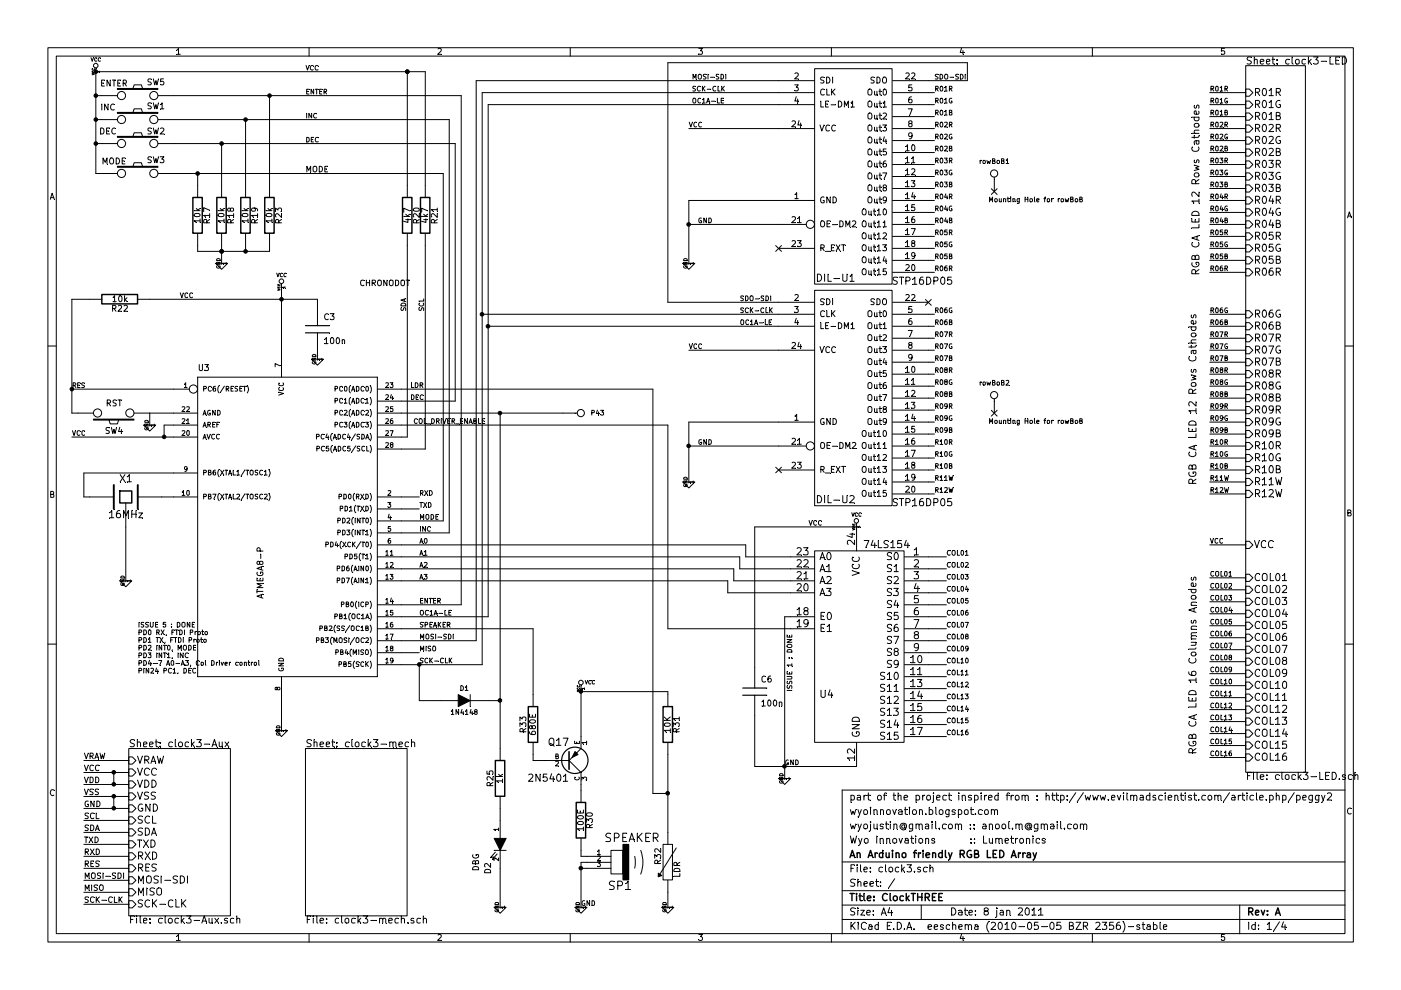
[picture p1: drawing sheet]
EESchema Schematic File Version 2  date 01/10/11 10:45:00
LIBS:clock3
LIBS:power
LIBS:clock3-cache
EELAYER 24  0
EELAYER END
$Descr A4 11700 8267
Sheet 1 4
Title "ClockTHREE"
Date "8 jan 2011"
Rev "A"
Comp "An Arduino friendly RGB LED Array"
Comment1 "Wyo Innovations      :: Lumetronics"
Comment2 "wyojustin@gmail.com :: anool.m@gmail.com"
Comment3 "wyoinnovation.blogspot.com"
Comment4 "part of the project inspired from : http://www.evilmadscientist.com/article.php/peggy2"
$EndDescr
$Sheet
S 2550 6250 850  1400
U 4D28241A
F0 "clock3-mech" 60
F1 "clock3-mech.sch" 60
$EndSheet
Connection ~ 4175 5850
Wire Wire Line
	4075 5850 4175 5850
Wire Wire Line
	3350 5450 3500 5450
Connection ~ 2250 800 
Wire Wire Line
	3850 800  3850 5050
Wire Wire Line
	3850 800  1450 800 
Connection ~ 2050 2100
Wire Wire Line
	2250 2100 1650 2100
Wire Wire Line
	2250 2100 2250 2050
Connection ~ 4850 7250
Wire Wire Line
	4850 7575 4850 7200
Wire Wire Line
	4850 7200 4900 7200
Connection ~ 950  6450
Connection ~ 950  6550
Wire Wire Line
	950  6450 950  6550
Wire Wire Line
	700  7450 1075 7450
Wire Wire Line
	700  7250 1075 7250
Wire Wire Line
	700  7050 1075 7050
Wire Wire Line
	700  6850 1075 6850
Wire Wire Line
	1075 6650 700  6650
Wire Wire Line
	1075 6450 700  6450
Wire Wire Line
	3850 5050 3350 5050
Wire Wire Line
	5750 4025 5750 3525
Wire Wire Line
	5750 3525 6500 3525
Wire Wire Line
	3350 4550 6225 4550
Wire Wire Line
	3350 4750 6125 4750
Wire Wire Line
	6225 4550 6225 4650
Wire Wire Line
	6225 4650 6600 4650
Wire Wire Line
	3800 3350 3800 1200
Wire Wire Line
	3800 3350 3350 3350
Wire Wire Line
	3700 4350 3700 1450
Wire Wire Line
	3700 4350 3350 4350
Wire Wire Line
	1250 2500 2650 2500
Connection ~ 4850 5775
Wire Wire Line
	4850 5775 5575 5775
Wire Wire Line
	5575 5775 5575 5800
Wire Wire Line
	5575 6300 5575 6950
Wire Wire Line
	4850 5750 4850 6150
Wire Wire Line
	4450 6300 4450 6350
Wire Wire Line
	4450 6350 4550 6350
Wire Wire Line
	4850 7100 4850 7150
Wire Wire Line
	4850 7150 4900 7150
Wire Wire Line
	6600 4950 6075 4950
Connection ~ 4025 2625
Wire Wire Line
	6500 2625 4025 2625
Wire Wire Line
	6125 4750 6125 4850
Wire Wire Line
	3350 4150 3500 4150
Connection ~ 1370 3650
Wire Wire Line
	1370 3650 1370 3550
Wire Wire Line
	1370 3550 1450 3550
Wire Wire Line
	6550 6500 6550 5150
Wire Wire Line
	600  3650 1450 3650
Wire Wire Line
	3350 5150 4075 5150
Wire Wire Line
	4075 5150 4075 875 
Wire Wire Line
	3350 5350 3975 5350
Wire Wire Line
	3975 5350 3975 675 
Wire Wire Line
	10400 4025 10100 4025
Wire Wire Line
	10400 3825 10100 3825
Wire Wire Line
	10400 3625 10100 3625
Wire Wire Line
	10400 3425 10100 3425
Wire Wire Line
	10400 3225 10100 3225
Wire Wire Line
	10400 3025 10100 3025
Wire Wire Line
	10400 2825 10100 2825
Wire Wire Line
	10400 2625 10100 2625
Wire Wire Line
	10400 2175 10100 2175
Wire Wire Line
	10400 1975 10100 1975
Wire Wire Line
	10400 1775 10100 1775
Wire Wire Line
	10400 1575 10100 1575
Wire Wire Line
	10400 1375 10100 1375
Wire Wire Line
	10100 1175 10400 1175
Wire Wire Line
	10400 975  10100 975 
Wire Wire Line
	10400 775  10100 775 
Wire Wire Line
	10100 6225 10400 6225
Wire Wire Line
	10100 6025 10400 6025
Wire Wire Line
	10100 5825 10400 5825
Wire Wire Line
	10100 5625 10400 5625
Wire Wire Line
	10100 5425 10400 5425
Wire Wire Line
	10100 5225 10400 5225
Wire Wire Line
	10100 5025 10400 5025
Wire Wire Line
	10100 4825 10400 4825
Wire Wire Line
	2650 2950 2650 3000
Wire Wire Line
	7800 4025 7750 4025
Wire Wire Line
	7800 3825 7750 3825
Wire Wire Line
	7800 3625 7750 3625
Wire Wire Line
	7800 3425 7750 3425
Wire Wire Line
	7800 3225 7750 3225
Wire Wire Line
	7800 3025 7750 3025
Wire Wire Line
	7800 2825 7750 2825
Wire Wire Line
	7800 2625 7750 2625
Wire Wire Line
	7800 2275 7750 2275
Wire Wire Line
	7800 2075 7750 2075
Wire Wire Line
	7800 1875 7750 1875
Wire Wire Line
	7800 1675 7750 1675
Wire Wire Line
	7800 1475 7750 1475
Wire Wire Line
	7800 1275 7750 1275
Wire Wire Line
	7800 1075 7750 1075
Wire Wire Line
	7800 875  7750 875 
Wire Wire Line
	7900 6150 7750 6150
Wire Wire Line
	7900 5950 7750 5950
Wire Wire Line
	7900 5750 7750 5750
Wire Wire Line
	7900 5550 7750 5550
Wire Wire Line
	7900 5350 7750 5350
Wire Wire Line
	7900 5150 7750 5150
Wire Wire Line
	7900 4950 7750 4950
Wire Wire Line
	7900 4750 7750 4750
Wire Wire Line
	3550 2050 3550 3750
Wire Wire Line
	4175 6750 4175 6850
Wire Wire Line
	3975 675  6500 675 
Wire Wire Line
	6500 1075 5750 1075
Connection ~ 5750 3725
Wire Wire Line
	6500 3725 5750 3725
Connection ~ 5750 1875
Wire Wire Line
	6500 1875 5750 1875
Wire Wire Line
	800  1450 800  600 
Wire Wire Line
	1650 1550 1650 1450
Connection ~ 800  600 
Connection ~ 800  1000
Wire Wire Line
	1450 3250 600  3250
Wire Wire Line
	750  2500 600  2500
Wire Wire Line
	800  1000 850  1000
Wire Wire Line
	1450 1000 3750 1000
Wire Wire Line
	3550 1550 3550 600 
Wire Wire Line
	3550 3750 3350 3750
Wire Wire Line
	2350 2950 2350 2400
Wire Wire Line
	750  4150 700  4150
Wire Wire Line
	2350 5850 2350 6100
Connection ~ 2050 1000
Wire Wire Line
	1850 2050 1850 2200
Wire Wire Line
	2050 2100 2050 2050
Wire Wire Line
	1850 1550 1850 1200
Wire Wire Line
	2050 1550 2050 1000
Connection ~ 1850 2100
Connection ~ 1850 1200
Wire Wire Line
	1450 3450 1250 3450
Wire Wire Line
	1250 3450 1250 3550
Wire Wire Line
	1450 4150 1350 4150
Wire Wire Line
	1450 3950 700  3950
Wire Wire Line
	700  3950 700  4150
Connection ~ 2350 2500
Wire Wire Line
	4175 7250 4175 7575
Wire Wire Line
	3350 3650 3400 3650
Wire Wire Line
	3400 3650 3400 2050
Wire Wire Line
	3400 1550 3400 600 
Connection ~ 3400 600 
Wire Wire Line
	3800 1200 1450 1200
Wire Wire Line
	800  1200 850  1200
Wire Wire Line
	600  2500 600  3450
Wire Wire Line
	600  3450 650  3450
Connection ~ 600  3250
Wire Wire Line
	3750 1000 3750 4450
Wire Wire Line
	1650 2100 1650 2050
Connection ~ 1850 2100
Wire Wire Line
	800  1450 850  1450
Connection ~ 800  1200
Wire Wire Line
	3700 1450 1450 1450
Connection ~ 1650 1450
Wire Wire Line
	6500 1675 5750 1675
Wire Wire Line
	5750 2925 6500 2925
Wire Wire Line
	6500 775  4025 775 
Wire Wire Line
	4075 875  6500 875 
Wire Wire Line
	6550 5150 6600 5150
Connection ~ 3400 600 
Wire Wire Line
	3550 600  800  600 
Wire Wire Line
	7900 4650 7750 4650
Wire Wire Line
	7900 4850 7750 4850
Wire Wire Line
	7900 5050 7750 5050
Wire Wire Line
	7900 5250 7750 5250
Wire Wire Line
	7900 5450 7750 5450
Wire Wire Line
	7900 5650 7750 5650
Wire Wire Line
	7900 5850 7750 5850
Wire Wire Line
	7900 6050 7750 6050
Wire Wire Line
	7800 775  7750 775 
Wire Wire Line
	7800 975  7750 975 
Wire Wire Line
	7800 1175 7750 1175
Wire Wire Line
	7800 1375 7750 1375
Wire Wire Line
	7800 1575 7750 1575
Wire Wire Line
	7800 1775 7750 1775
Wire Wire Line
	7800 1975 7750 1975
Wire Wire Line
	7800 2175 7750 2175
Wire Wire Line
	7800 2725 7750 2725
Wire Wire Line
	7800 2925 7750 2925
Wire Wire Line
	7800 3125 7750 3125
Wire Wire Line
	7800 3325 7750 3325
Wire Wire Line
	7800 3525 7750 3525
Wire Wire Line
	7800 3725 7750 3725
Wire Wire Line
	7800 3925 7750 3925
Wire Wire Line
	7800 4125 7750 4125
Wire Wire Line
	2650 2500 2650 2550
Wire Wire Line
	10100 4550 10400 4550
Wire Wire Line
	10100 4925 10400 4925
Wire Wire Line
	10100 5125 10400 5125
Wire Wire Line
	10100 5325 10400 5325
Wire Wire Line
	10100 5525 10400 5525
Wire Wire Line
	10100 5725 10400 5725
Wire Wire Line
	10100 5925 10400 5925
Wire Wire Line
	10100 6125 10400 6125
Wire Wire Line
	10100 6325 10400 6325
Wire Wire Line
	10400 875  10100 875 
Wire Wire Line
	10400 1075 10100 1075
Wire Wire Line
	10400 1275 10100 1275
Wire Wire Line
	10400 1475 10100 1475
Wire Wire Line
	10400 1675 10100 1675
Wire Wire Line
	10400 1875 10100 1875
Wire Wire Line
	10400 2075 10100 2075
Wire Wire Line
	10400 2275 10100 2275
Wire Wire Line
	10400 2725 10100 2725
Wire Wire Line
	10400 2925 10100 2925
Wire Wire Line
	10400 3125 10100 3125
Wire Wire Line
	10400 3325 10100 3325
Wire Wire Line
	10400 3525 10100 3525
Wire Wire Line
	10400 3725 10100 3725
Wire Wire Line
	10400 3925 10100 3925
Wire Wire Line
	10400 4125 10100 4125
Wire Wire Line
	4025 775  4025 5550
Wire Wire Line
	4025 5550 3350 5550
Wire Wire Line
	7150 4400 6300 4400
Wire Wire Line
	6300 4400 6300 5575
Wire Wire Line
	6300 5975 6300 6400
Wire Wire Line
	6300 6400 7150 6400
Connection ~ 6550 6400
Wire Wire Line
	1050 4850 1050 4400
Wire Wire Line
	3350 4250 3500 4250
Wire Wire Line
	6075 4950 6075 4850
Wire Wire Line
	6500 2525 5575 2525
Wire Wire Line
	5575 2525 5575 525 
Wire Wire Line
	5575 525  8075 525 
Wire Wire Line
	8075 525  8075 675 
Wire Wire Line
	8075 675  7750 675 
Wire Wire Line
	6500 2725 4075 2725
Connection ~ 4075 2725
Wire Wire Line
	6125 4850 6600 4850
Wire Wire Line
	4900 7250 4850 7250
Wire Wire Line
	4850 6600 4850 6550
Wire Wire Line
	3350 5250 4450 5250
Wire Wire Line
	4450 5250 4450 5800
Wire Wire Line
	5575 7450 5575 7575
Wire Wire Line
	3350 3250 5450 3250
Wire Wire Line
	5450 3250 5450 6625
Wire Wire Line
	5450 6625 5575 6625
Connection ~ 5575 6625
Wire Wire Line
	3750 4450 3350 4450
Wire Wire Line
	6600 4750 6175 4750
Wire Wire Line
	6175 4750 6175 4650
Wire Wire Line
	6075 4850 3350 4850
Wire Wire Line
	6175 4650 3350 4650
Wire Wire Line
	6600 5250 5575 5250
Wire Wire Line
	5575 5250 5575 3550
Wire Wire Line
	5575 3550 3350 3550
Wire Wire Line
	5750 1675 5750 2200
Wire Wire Line
	4700 3450 3350 3450
Wire Wire Line
	700  6350 1075 6350
Wire Wire Line
	1075 6550 700  6550
Wire Wire Line
	1075 6750 700  6750
Wire Wire Line
	700  6950 1075 6950
Wire Wire Line
	700  7150 1075 7150
Wire Wire Line
	700  7350 1075 7350
Wire Wire Line
	700  7550 1075 7550
Wire Wire Line
	950  6750 950  6650
Connection ~ 950  6750
Connection ~ 950  6650
Wire Wire Line
	850  800  800  800 
Connection ~ 800  800 
Wire Wire Line
	2250 1550 2250 800 
Wire Wire Line
	4175 6250 4175 3450
Connection ~ 4175 3450
Wire Wire Line
	3675 5850 3500 5850
Wire Wire Line
	3500 5850 3500 5550
Connection ~ 3500 5550
$Comp
L DIODE D1
U 1 1
P 3875 5850
F 0 "D1" H 3875 5950 40  0000 C CNN
F 1 "1N4148" H 3875 5750 40  0000 C CNN
F 2 "diode_do35" H 3875 5850 60  0001 C CNN
	1    3875 5850
	1    0    0    -1  
$EndComp
Text Notes 8250 1700 0    40   ~ 0
Mounting Hole for rowBoB
Text Notes 8250 3550 0    40   ~ 0
Mounting Hole for rowBoB
NoConn ~ 8300 3450
NoConn ~ 8300 1600
$Comp
L CONN_1 rowBoB1
U 1 1
P 8300 1450
F 0 "rowBoB1" V 8380 1450 40  0000 L CNN
F 1 "CONN_1" H 8300 1505 30  0001 C CNN
F 2 "vite_3mm" H 8300 1450 60  0001 C CNN
	1    8300 1450
	0    -1   -1   0   
$EndComp
$Comp
L CONN_1 rowBoB2
U 1 1
P 8300 3300
F 0 "rowBoB2" V 8380 3300 40  0000 L CNN
F 1 "CONN_1" H 8300 3355 30  0001 C CNN
F 2 "vite_3mm" H 8300 3300 60  0001 C CNN
	1    8300 3300
	0    -1   -1   0   
$EndComp
Text Label 2550 800  0    40   ~ 0
ENTER
Text Label 3500 5050 0    40   ~ 0
ENTER
$Comp
L R R23
U 1 1
P 2250 1800
F 0 "R23" V 2330 1800 50  0000 C CNN
F 1 "10k" V 2250 1800 50  0000 C CNN
F 2 "RC03" H 2250 1800 60  0001 C CNN
	1    2250 1800
	1    0    0    -1  
$EndComp
$Comp
L SW_PUSH SW5
U 1 1
P 1150 800
F 0 "SW5" H 1300 910 50  0000 C CNN
F 1 "ENTER" H 950 900 50  0000 C CNN
F 2 "SW_PB_V" H 1150 800 60  0001 C CNN
	1    1150 800 
	1    0    0    -1  
$EndComp
Text Label 3500 5250 0    40   ~ 0
SPEAKER
Text Label 3425 3250 0    40   ~ 0
LDR
NoConn ~ 6500 3925
NoConn ~ 6500 2075
Text Notes 6625 5775 1    40   ~ 8
ISSUE 1 : DONE
Text Label 3450 3550 0    40   ~ 0
COL_DRIVER_ENABLE
Text Label 3500 4550 0    40   ~ 0
A0
Text Label 3500 4650 0    40   ~ 0
A1
Text Notes 1150 5250 0    40   ~ 8
ISSUE 5 : DONE\nPD0 RX, FTDI Proto\nPD1 TX, FTDI Proto\nPD2 INT0, MODE\nPD3 INT1, INC\nPD4-7 A0-A3, Col Driver control\nPIN24 PC1, DEC
Text Notes 10000 4050 1    60   ~ 0
RGB CA LED 12 Rows Cathodes
$Comp
L CONN_1 P43
U 1 1
P 4850 3450
F 0 "P43" H 4930 3450 40  0000 L CNN
F 1 "CONN_1" H 4850 3505 30  0001 C CNN
F 2 "Pad01" H 4850 3450 60  0001 C CNN
	1    4850 3450
	1    0    0    -1  
$EndComp
$Comp
L GND #PWR01
U 1 1
P 5575 7575
F 0 "#PWR01" H 5575 7575 30  0001 C CNN
F 1 "GND" H 5575 7505 30  0001 C CNN
	1    5575 7575
	1    0    0    -1  
$EndComp
$Comp
L VCC #PWR02
U 1 1
P 4850 5750
F 0 "#PWR02" H 4850 5850 30  0001 C CNN
F 1 "VCC" H 4925 5800 30  0000 C CNN
	1    4850 5750
	1    0    0    -1  
$EndComp
$Comp
L R R33
U 1 1
P 4450 6050
F 0 "R33" V 4530 6050 50  0000 C CNN
F 1 "680E" V 4450 6050 50  0000 C CNN
F 2 "RC03" H 4450 6050 60  0001 C CNN
	1    4450 6050
	-1   0    0    1   
$EndComp
$Comp
L PNP Q17
U 1 1
P 4750 6350
F 0 "Q17" H 4750 6200 60  0000 R CNN
F 1 "2N5401" H 4750 6500 60  0000 R CNN
F 2 "to92_2N5401" H 4750 6350 60  0001 C CNN
	1    4750 6350
	1    0    0    1   
$EndComp
$Comp
L GND #PWR03
U 1 1
P 5750 4025
F 0 "#PWR03" H 5750 4025 30  0001 C CNN
F 1 "GND" H 5750 3955 30  0001 C CNN
	1    5750 4025
	1    0    0    -1  
$EndComp
Text Label 6175 2525 0    40   ~ 0
SDO-SDI
Text Label 7800 675  0    40   ~ 0
SDO-SDI
Text Label 5825 3725 0    40   ~ 0
GND
Text Label 6175 2625 0    40   ~ 0
SCK-CLK
Text Label 6175 2725 0    40   ~ 0
OC1A-LE
Text Label 5775 875  0    40   ~ 0
OC1A-LE
Text Label 5775 775  0    40   ~ 0
SCK-CLK
Text Label 5775 675  0    40   ~ 0
MOSI-SDI
$Comp
L STP16DP05 DIL-U2
U 1 1
P 7150 3325
F 0 "DIL-U2" H 6975 2475 60  0000 C CNN
F 1 "STP16DP05" H 7700 2450 60  0000 C CNN
F 2 "SCK-24_600_ELL" H 7150 3325 60  0001 C CNN
	1    7150 3325
	1    0    0    -1  
$EndComp
$Comp
L STP16DP05 DIL-U1
U 1 1
P 7150 1475
F 0 "DIL-U1" H 6975 625 60  0000 C CNN
F 1 "STP16DP05" H 7700 600 60  0000 C CNN
F 2 "SCK-24_600_ELL" H 7150 1475 60  0001 C CNN
	1    7150 1475
	1    0    0    -1  
$EndComp
$Comp
L R R31
U 1 1
P 5575 6050
F 0 "R31" V 5500 6050 50  0000 C CNN
F 1 "10K" V 5575 6050 50  0000 C CNN
F 2 "RC03" H 5575 6050 60  0001 C CNN
	1    5575 6050
	-1   0    0    1   
$EndComp
$Comp
L RVAR R32
U 1 1
P 5575 7200
F 0 "R32" V 5655 7150 50  0000 C CNN
F 1 "LDR" V 5495 7260 50  0000 C CNN
F 2 "pin_strip_2" H 5575 7200 60  0001 C CNN
	1    5575 7200
	-1   0    0    1   
$EndComp
$Comp
L VCC #PWR04
U 1 1
P 7150 4400
F 0 "#PWR04" H 7150 4500 30  0001 C CNN
F 1 "VCC" H 7150 4500 30  0000 C CNN
	1    7150 4400
	1    0    0    -1  
$EndComp
Text Label 4850 7575 0    40   ~ 0
GND
$Comp
L GND #PWR05
U 1 1
P 4850 7575
F 0 "#PWR05" H 4850 7575 30  0001 C CNN
F 1 "GND" H 4850 7505 30  0001 C CNN
	1    4850 7575
	1    0    0    -1  
$EndComp
$Comp
L R R30
U 1 1
P 4850 6850
F 0 "R30" V 4775 6850 50  0000 C CNN
F 1 "100E" V 4850 6850 50  0000 C CNN
F 2 "RC03" H 4850 6850 60  0001 C CNN
	1    4850 6850
	-1   0    0    1   
$EndComp
$Comp
L SPEAKER SP1
U 1 1
P 5200 7200
F 0 "SP1" H 5175 7000 70  0000 C CNN
F 1 "SPEAKER" H 5275 7400 70  0000 C CNN
F 2 "SPEAKER" H 5200 7200 60  0001 C CNN
	1    5200 7200
	1    0    0    -1  
$EndComp
Text Label 600  3650 0    40   ~ 0
VCC
Text Label 1500 2500 0    40   ~ 0
VCC
Text Label 6550 6400 0    40   ~ 0
GND
Text Label 5825 1875 0    40   ~ 0
GND
Text Label 5750 2925 0    40   ~ 0
VCC
Text Label 5750 1075 0    40   ~ 0
VCC
Text Label 6750 4400 0    40   ~ 0
VCC
Text Label 3500 4850 0    40   ~ 0
A3
Text Label 3500 4750 0    40   ~ 0
A2
Text Label 3500 4350 0    40   ~ 0
MODE
Text Label 10100 4125 0    40   ~ 0
R12W
Text Label 10100 4025 0    40   ~ 0
R11W
Text Label 10100 3925 0    40   ~ 0
R10B
Text Label 10100 3825 0    40   ~ 0
R10G
Text Label 10100 3725 0    40   ~ 0
R10R
Text Label 10100 3625 0    40   ~ 0
R09B
Text Label 10100 3525 0    40   ~ 0
R09G
Text Label 10100 3425 0    40   ~ 0
R09R
Text Label 10100 3325 0    40   ~ 0
R08B
Text Label 10100 3225 0    40   ~ 0
R08G
Text Label 10100 3125 0    40   ~ 0
R08R
Text Label 10100 3025 0    40   ~ 0
R07B
Text Label 10100 2925 0    40   ~ 0
R07G
Text Label 10100 2825 0    40   ~ 0
R07R
Text Label 10100 2725 0    40   ~ 0
R06B
Text Label 10100 2625 0    40   ~ 0
R06G
Text Label 10100 2275 0    40   ~ 0
R06R
Text Label 10100 2175 0    40   ~ 0
R05B
Text Label 10100 2075 0    40   ~ 0
R05G
Text Label 10100 1975 0    40   ~ 0
R05R
Text Label 10100 1875 0    40   ~ 0
R04B
Text Label 10100 1775 0    40   ~ 0
R04G
Text Label 10100 1675 0    40   ~ 0
R04R
Text Label 10100 1575 0    40   ~ 0
R03B
Text Label 10100 1475 0    40   ~ 0
R03G
Text Label 10100 1375 0    40   ~ 0
R03R
Text Label 10100 1275 0    40   ~ 0
R02B
Text Label 10100 1175 0    40   ~ 0
R02G
Text Label 10100 1075 0    40   ~ 0
R02R
Text Label 10100 975  0    40   ~ 0
R01B
Text Label 10100 875  0    40   ~ 0
R01G
Text Label 10100 775  0    40   ~ 0
R01R
Text Label 10100 6325 0    40   ~ 0
COL16
Text Label 10100 6225 0    40   ~ 0
COL15
Text Label 10100 6125 0    40   ~ 0
COL14
Text Label 10100 6025 0    40   ~ 0
COL13
Text Label 10100 5925 0    40   ~ 0
COL12
Text Label 10100 5825 0    40   ~ 0
COL11
Text Label 10100 5725 0    40   ~ 0
COL10
Text Label 10100 5625 0    40   ~ 0
COL09
Text Label 10100 5525 0    40   ~ 0
COL08
Text Label 10100 5425 0    40   ~ 0
COL07
Text Label 10100 5325 0    40   ~ 0
COL06
Text Label 10100 5225 0    40   ~ 0
COL05
Text Label 10100 5125 0    40   ~ 0
COL04
Text Label 10100 5025 0    40   ~ 0
COL03
Text Label 10100 4925 0    40   ~ 0
COL02
Text Label 10100 4825 0    40   ~ 0
COL01
Text Label 10100 4550 0    40   ~ 0
VCC
$Sheet
S 10400 550  500  5900
U 4C134896
F0 "clock3-LED" 60
F1 "clock3-LED.sch" 60
F2 "VCC" I L 10400 4550 60 
F3 "R12W" I L 10400 4125 60 
F4 "R11W" I L 10400 4025 60 
F5 "R10B" I L 10400 3925 60 
F6 "R10G" I L 10400 3825 60 
F7 "R10R" I L 10400 3725 60 
F8 "R09B" I L 10400 3625 60 
F9 "R09G" I L 10400 3525 60 
F10 "R09R" I L 10400 3425 60 
F11 "R08B" I L 10400 3325 60 
F12 "R08G" I L 10400 3225 60 
F13 "R08R" I L 10400 3125 60 
F14 "R07B" I L 10400 3025 60 
F15 "R07G" I L 10400 2925 60 
F16 "R07R" I L 10400 2825 60 
F17 "R06B" I L 10400 2725 60 
F18 "R06G" I L 10400 2625 60 
F19 "R06R" I L 10400 2275 60 
F20 "R05B" I L 10400 2175 60 
F21 "R05G" I L 10400 2075 60 
F22 "R05R" I L 10400 1975 60 
F23 "R04B" I L 10400 1875 60 
F24 "R04G" I L 10400 1775 60 
F25 "R04R" I L 10400 1675 60 
F26 "R03B" I L 10400 1575 60 
F27 "R03G" I L 10400 1475 60 
F28 "R03R" I L 10400 1375 60 
F29 "R02B" I L 10400 1275 60 
F30 "R02G" I L 10400 1175 60 
F31 "R02R" I L 10400 1075 60 
F32 "R01B" I L 10400 975 60 
F33 "R01G" I L 10400 875 60 
F34 "R01R" I L 10400 775 60 
F35 "COL16" I L 10400 6325 60 
F36 "COL15" I L 10400 6225 60 
F37 "COL14" I L 10400 6125 60 
F38 "COL13" I L 10400 6025 60 
F39 "COL12" I L 10400 5925 60 
F40 "COL11" I L 10400 5825 60 
F41 "COL10" I L 10400 5725 60 
F42 "COL09" I L 10400 5625 60 
F43 "COL08" I L 10400 5525 60 
F44 "COL07" I L 10400 5425 60 
F45 "COL06" I L 10400 5325 60 
F46 "COL05" I L 10400 5225 60 
F47 "COL04" I L 10400 5125 60 
F48 "COL03" I L 10400 5025 60 
F49 "COL02" I L 10400 4925 60 
F50 "COL01" I L 10400 4825 60 
$EndSheet
$Comp
L GND #PWR06
U 1 1
P 2650 3000
F 0 "#PWR06" H 2650 3000 30  0001 C CNN
F 1 "GND" H 2650 2930 30  0001 C CNN
	1    2650 3000
	1    0    0    -1  
$EndComp
$Comp
L C C3
U 1 1
P 2650 2750
F 0 "C3" H 2700 2850 50  0000 L CNN
F 1 "100n" H 2700 2650 50  0000 L CNN
F 2 "C2" H 2650 2750 60  0001 C CNN
	1    2650 2750
	1    0    0    -1  
$EndComp
NoConn ~ 7750 2525
Text Label 7800 4125 0    40   ~ 0
R12W
Text Label 7800 4025 0    40   ~ 0
R11W
Text Label 7800 3925 0    40   ~ 0
R10B
Text Label 7800 3825 0    40   ~ 0
R10G
Text Label 7800 3725 0    40   ~ 0
R10R
Text Label 7800 3625 0    40   ~ 0
R09B
Text Label 7800 3525 0    40   ~ 0
R09G
Text Label 7800 3425 0    40   ~ 0
R09R
Text Label 7800 3325 0    40   ~ 0
R08B
Text Label 7800 3225 0    40   ~ 0
R08G
Text Label 7800 3125 0    40   ~ 0
R08R
Text Label 7800 3025 0    40   ~ 0
R07B
Text Label 7800 2925 0    40   ~ 0
R07G
Text Label 7800 2825 0    40   ~ 0
R07R
Text Label 7800 2725 0    40   ~ 0
R06B
Text Label 7800 2625 0    40   ~ 0
R06G
Text Label 7800 2275 0    40   ~ 0
R06R
Text Label 7800 2175 0    40   ~ 0
R05B
Text Label 7800 2075 0    40   ~ 0
R05G
Text Label 7800 1975 0    40   ~ 0
R05R
Text Label 7800 1875 0    40   ~ 0
R04B
Text Label 7800 1775 0    40   ~ 0
R04G
Text Label 7800 1675 0    40   ~ 0
R04R
Text Label 7800 1575 0    40   ~ 0
R03B
Text Label 7800 1475 0    40   ~ 0
R03G
Text Label 7800 1375 0    40   ~ 0
R03R
Text Label 7800 1275 0    40   ~ 0
R02B
Text Label 7800 1175 0    40   ~ 0
R02G
Text Label 7800 1075 0    40   ~ 0
R02R
Text Label 7800 975  0    40   ~ 0
R01B
Text Label 7800 875  0    40   ~ 0
R01G
Text Label 7800 775  0    40   ~ 0
R01R
Text Label 7900 6150 0    40   ~ 0
COL16
Text Label 7900 6050 0    40   ~ 0
COL15
Text Label 7900 5950 0    40   ~ 0
COL14
Text Label 7900 5850 0    40   ~ 0
COL13
Text Label 7900 5750 0    40   ~ 0
COL12
Text Label 7900 5650 0    40   ~ 0
COL11
Text Label 7900 5550 0    40   ~ 0
COL10
Text Label 7900 5450 0    40   ~ 0
COL09
Text Label 7900 5350 0    40   ~ 0
COL08
Text Label 7900 5250 0    40   ~ 0
COL07
Text Label 7900 5150 0    40   ~ 0
COL06
Text Label 7900 5050 0    40   ~ 0
COL05
Text Label 7900 4950 0    40   ~ 0
COL04
Text Label 7900 4850 0    40   ~ 0
COL03
Text Label 7900 4750 0    40   ~ 0
COL02
Text Label 7900 4650 0    40   ~ 0
COL01
Text Label 3500 5150 0    40   ~ 0
OC1A-LE
Text Label 700  7250 0    47   ~ 0
RES
Text Label 700  7050 0    47   ~ 0
TXD
Text Label 700  7150 0    47   ~ 0
RXD
Text Label 700  7350 0    47   ~ 0
MOSI-SDI
Text Label 700  7450 0    47   ~ 0
MISO
Text Label 700  6550 0    47   ~ 0
VDD
Text Label 700  6450 0    47   ~ 0
VCC
Text Label 3500 5350 0    40   ~ 0
MOSI-SDI
Text Label 3500 5450 0    40   ~ 0
MISO
$Comp
L C C6
U 1 1
P 6300 5775
F 0 "C6" H 6350 5875 50  0000 L CNN
F 1 "100n" H 6350 5675 50  0000 L CNN
F 2 "C2" H 6300 5775 60  0001 C CNN
	1    6300 5775
	1    0    0    -1  
$EndComp
$Comp
L GND #PWR07
U 1 1
P 6550 6500
F 0 "#PWR07" H 6550 6500 30  0001 C CNN
F 1 "GND" H 6550 6430 30  0001 C CNN
	1    6550 6500
	1    0    0    -1  
$EndComp
$Comp
L GND #PWR08
U 1 1
P 5750 2200
F 0 "#PWR08" H 5750 2200 30  0001 C CNN
F 1 "GND" H 5750 2130 30  0001 C CNN
	1    5750 2200
	1    0    0    -1  
$EndComp
Text Notes 10000 6300 1    60   ~ 0
RGB CA LED 16 Columns Anodes
Text Notes 10025 2300 1    60   ~ 0
RGB CA LED 12 Rows Cathodes
$Comp
L 74LS154 U4
U 1 1
P 7150 5450
F 0 "U4" H 6900 5100 60  0000 C CNN
F 1 "74LS154" H 7400 6350 60  0000 C CNN
F 2 "DIP-24__600_ELL" H 7150 5450 60  0001 C CNN
	1    7150 5450
	1    0    0    -1  
$EndComp
Text Label 600  3250 0    39   ~ 0
RES
Text Label 2550 1450 0    47   ~ 0
MODE
$Comp
L R R17
U 1 1
P 1650 1800
F 0 "R17" V 1730 1800 50  0000 C CNN
F 1 "10k" V 1650 1800 50  0000 C CNN
F 2 "RC03" H 1650 1800 60  0001 C CNN
	1    1650 1800
	1    0    0    -1  
$EndComp
Text Label 3425 3350 0    39   ~ 0
DEC
Text Label 3500 4450 0    39   ~ 0
INC
$Comp
L SW_PUSH SW3
U 1 1
P 1150 1450
F 0 "SW3" H 1300 1560 50  0000 C CNN
F 1 "MODE" H 950 1550 50  0000 C CNN
F 2 "SW_PB_V" H 1150 1450 60  0001 C CNN
	1    1150 1450
	1    0    0    -1  
$EndComp
$Comp
L SW_PUSH SW4
U 1 1
P 950 3450
F 0 "SW4" H 950 3600 50  0000 C CNN
F 1 "RST" H 950 3370 50  0000 C CNN
F 2 "SW_PB_V" H 950 3450 60  0001 C CNN
	1    950  3450
	-1   0    0    1   
$EndComp
$Comp
L SW_PUSH SW2
U 1 1
P 1150 1200
F 0 "SW2" H 1300 1300 50  0000 C CNN
F 1 "DEC" H 900 1300 50  0000 C CNN
F 2 "SW_PB_V" H 1150 1200 60  0001 C CNN
	1    1150 1200
	1    0    0    -1  
$EndComp
$Comp
L SW_PUSH SW1
U 1 1
P 1150 1000
F 0 "SW1" H 1300 1110 50  0000 C CNN
F 1 "INC" H 900 1100 50  0000 C CNN
F 2 "SW_PB_V" H 1150 1000 60  0001 C CNN
	1    1150 1000
	1    0    0    -1  
$EndComp
Text Label 2550 600  0    39   ~ 0
VCC
$Comp
L R R20
U 1 1
P 3400 1800
F 0 "R20" V 3480 1800 50  0000 C CNN
F 1 "4k7" V 3400 1800 50  0000 C CNN
F 2 "RC03" H 3400 1800 60  0001 C CNN
	1    3400 1800
	1    0    0    -1  
$EndComp
$Comp
L R R21
U 1 1
P 3550 1800
F 0 "R21" V 3630 1800 50  0000 C CNN
F 1 "4k7" V 3550 1800 50  0000 C CNN
F 2 "RC03" H 3550 1800 60  0001 C CNN
	1    3550 1800
	1    0    0    -1  
$EndComp
Text Label 700  6950 0    47   ~ 0
SDA
Text Label 700  6850 0    47   ~ 0
SCL
Text Notes 3000 2400 0    47   ~ 0
CHRONODOT
Text Label 3400 2600 1    39   ~ 0
SDA
Text Label 3550 2600 1    39   ~ 0
SCL
Text Label 700  6350 0    47   ~ 0
VRAW
Text Label 700  6650 0    47   ~ 0
VSS
Text Label 700  6750 0    47   ~ 0
GND
Text Label 700  7550 0    47   ~ 0
SCK-CLK
Text Label 3500 4250 0    39   ~ 0
TXD
Text Label 3500 4150 0    39   ~ 0
RXD
Text Label 3500 5550 0    40   ~ 0
SCK-CLK
$Sheet
S 1075 6250 850  1400
U 4B3F1092
F0 "clock3-Aux" 60
F1 "clock3-Aux.sch" 60
F2 "GND" I L 1075 6750 60 
F3 "VSS" I L 1075 6650 60 
F4 "SCL" I L 1075 6850 60 
F5 "SDA" I L 1075 6950 60 
F6 "MISO" I L 1075 7450 60 
F7 "RXD" I L 1075 7150 60 
F8 "TXD" I L 1075 7050 60 
F9 "RES" I L 1075 7250 60 
F10 "VDD" I L 1075 6550 60 
F11 "VCC" I L 1075 6450 60 
F12 "VRAW" I L 1075 6350 60 
F13 "SCK-CLK" I L 1075 7550 60 
F14 "MOSI-SDI" I L 1075 7350 60 
$EndSheet
Text Label 2550 1000 0    39   ~ 0
INC
Text Label 2550 1200 0    39   ~ 0
DEC
$Comp
L GND #PWR09
U 1 1
P 2350 6100
F 0 "#PWR09" H 2350 6100 30  0001 C CNN
F 1 "GND" H 2350 6030 30  0001 C CNN
	1    2350 6100
	1    0    0    -1  
$EndComp
$Comp
L GND #PWR010
U 1 1
P 4175 7575
F 0 "#PWR010" H 4175 7575 30  0001 C CNN
F 1 "GND" H 4175 7505 30  0001 C CNN
	1    4175 7575
	1    0    0    -1  
$EndComp
$Comp
L VCC #PWR011
U 1 1
P 2350 2400
F 0 "#PWR011" H 2350 2500 30  0001 C CNN
F 1 "VCC" H 2350 2500 30  0000 C CNN
	1    2350 2400
	1    0    0    -1  
$EndComp
$Comp
L GND #PWR012
U 1 1
P 1250 3550
F 0 "#PWR012" H 1250 3550 30  0001 C CNN
F 1 "GND" H 1250 3480 30  0001 C CNN
	1    1250 3550
	1    0    0    -1  
$EndComp
$Comp
L GND #PWR013
U 1 1
P 1050 4850
F 0 "#PWR013" H 1050 4850 30  0001 C CNN
F 1 "GND" H 1050 4780 30  0001 C CNN
	1    1050 4850
	1    0    0    -1  
$EndComp
$Comp
L VCC #PWR014
U 1 1
P 800 600
F 0 "#PWR014" H 800 700 30  0001 C CNN
F 1 "VCC" H 800 700 30  0000 C CNN
	1    800  600 
	1    0    0    -1  
$EndComp
$Comp
L GND #PWR015
U 1 1
P 1850 2200
F 0 "#PWR015" H 1850 2200 30  0001 C CNN
F 1 "GND" H 1850 2130 30  0001 C CNN
	1    1850 2200
	1    0    0    -1  
$EndComp
$Comp
L R R19
U 1 1
P 2050 1800
F 0 "R19" V 2130 1800 50  0000 C CNN
F 1 "10k" V 2050 1800 50  0000 C CNN
F 2 "RC03" H 2050 1800 60  0001 C CNN
	1    2050 1800
	1    0    0    -1  
$EndComp
$Comp
L R R18
U 1 1
P 1850 1800
F 0 "R18" V 1930 1800 50  0000 C CNN
F 1 "10k" V 1850 1800 50  0000 C CNN
F 2 "RC03" H 1850 1800 60  0001 C CNN
	1    1850 1800
	1    0    0    -1  
$EndComp
$Comp
L LED D2
U 1 1
P 4175 7050
F 0 "D2" H 4375 6950 50  0000 C CNN
F 1 "DBG" H 4325 6850 50  0000 C CNN
F 2 "led_5mm_blue" H 4175 7050 60  0001 C CNN
	1    4175 7050
	0    1    1    0   
$EndComp
$Comp
L R R25
U 1 1
P 4175 6500
F 0 "R25" V 4255 6500 50  0000 C CNN
F 1 "1k" V 4175 6500 50  0000 C CNN
F 2 "RC03" H 4175 6500 60  0001 C CNN
	1    4175 6500
	-1   0    0    1   
$EndComp
$Comp
L R R22
U 1 1
P 1000 2500
F 0 "R22" V 1080 2500 50  0000 C CNN
F 1 "10k" V 1000 2500 50  0000 C CNN
F 2 "RC03" H 1000 2500 60  0001 C CNN
	1    1000 2500
	0    1    1    0   
$EndComp
$Comp
L CRYSTAL X1
U 1 1
P 1050 4150
F 0 "X1" H 1050 4300 60  0000 C CNN
F 1 "16MHz" H 1050 4000 60  0000 C CNN
F 2 "XTAL" H 1050 4150 60  0001 C CNN
	1    1050 4150
	1    0    0    -1  
$EndComp
$Comp
L ATMEGA8-P U3
U 1 1
P 2350 4350
F 0 "U3" H 1650 5600 50  0000 L BNN
F 1 "ATMEGA8-P" V 2150 3700 50  0000 L BNN
F 2 "dil_28-300_socket" H 2850 2875 50  0001 C CNN
	1    2350 4350
	1    0    0    -1  
$EndComp
$EndSCHEMATC
